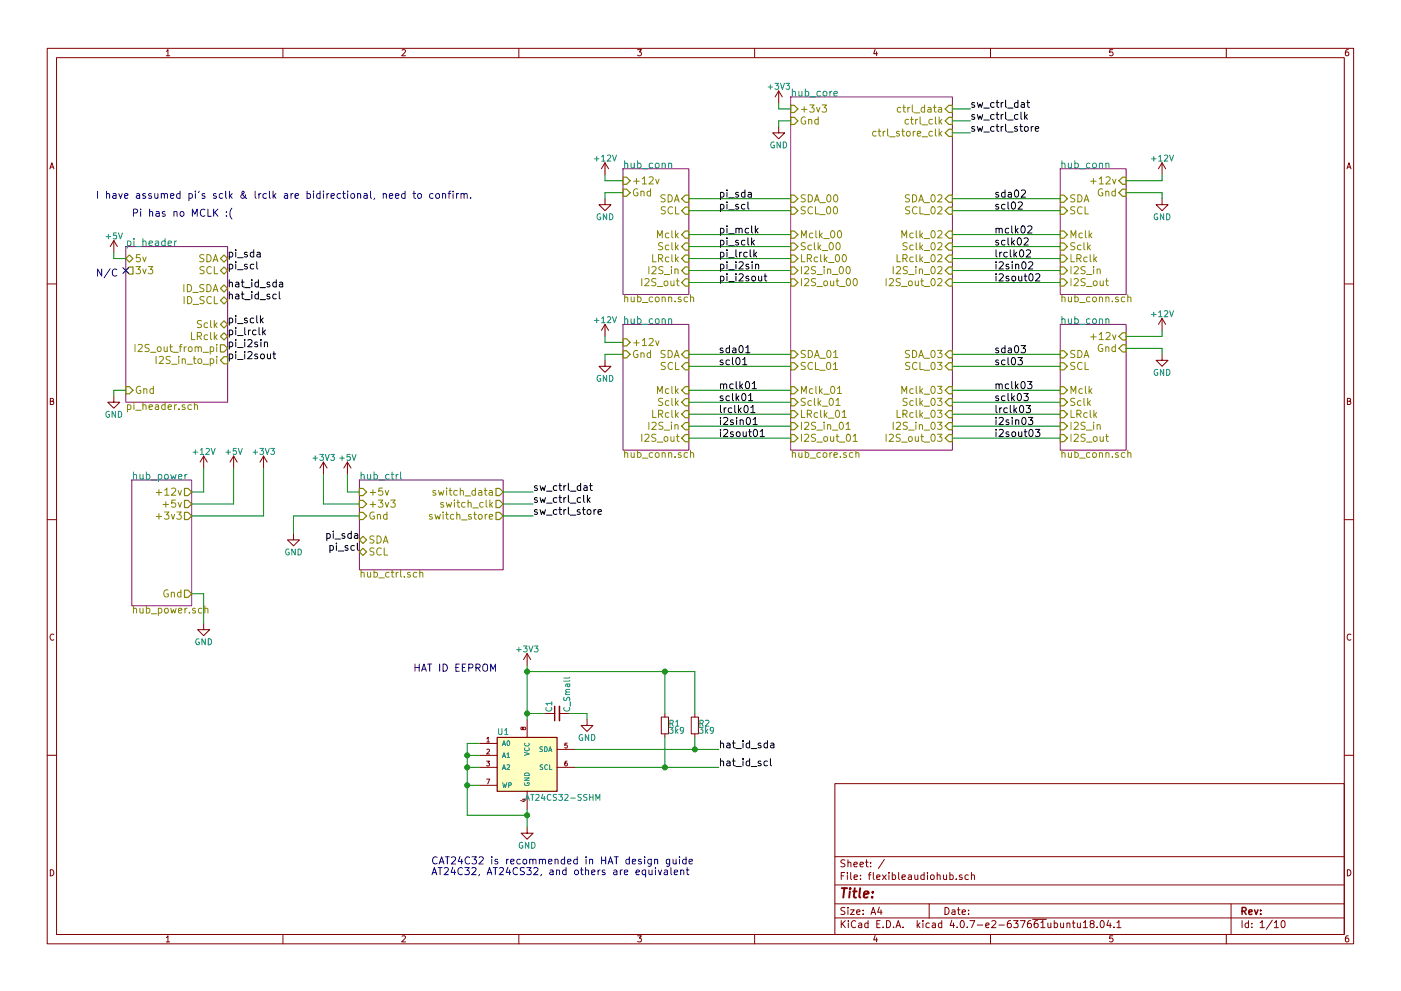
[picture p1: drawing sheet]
EESchema Schematic File Version 2
LIBS:power
LIBS:device
LIBS:switches
LIBS:relays
LIBS:motors
LIBS:transistors
LIBS:conn
LIBS:linear
LIBS:regul
LIBS:74xx
LIBS:cmos4000
LIBS:adc-dac
LIBS:memory
LIBS:xilinx
LIBS:microcontrollers
LIBS:dsp
LIBS:microchip
LIBS:analog_switches
LIBS:motorola
LIBS:texas
LIBS:intel
LIBS:audio
LIBS:interface
LIBS:digital-audio
LIBS:philips
LIBS:display
LIBS:cypress
LIBS:siliconi
LIBS:opto
LIBS:atmel
LIBS:contrib
LIBS:valves
LIBS:74cbtlv3245
LIBS:abb
LIBS:tca9546a
LIBS:flexibleaudiohub-cache
EELAYER 25 0
EELAYER END
$Descr A4 11693 8268
encoding utf-8
Sheet 1 10
Title ""
Date ""
Rev ""
Comp ""
Comment1 ""
Comment2 ""
Comment3 ""
Comment4 ""
$EndDescr
$Sheet
S 1050 2050 850  1300
U 5AD71F32
F0 "pi_header" 60
F1 "pi_header.sch" 60
F2 "Gnd" I L 1050 3250 60 
F3 "SDA" B R 1900 2150 60 
F4 "SCL" B R 1900 2250 60 
F5 "Sclk" B R 1900 2700 60 
F6 "LRclk" B R 1900 2800 60 
F7 "I2S_out_from_pi" O R 1900 2900 60 
F8 "I2S_in_to_pi" I R 1900 3000 60 
F9 "5v" B L 1050 2150 60 
F10 "3v3" O L 1050 2250 60 
F11 "ID_SDA" B R 1900 2400 60 
F12 "ID_SCL" B R 1900 2500 60 
$EndSheet
$Sheet
S 8850 2700 550  1050
U 5AD72A8E
F0 "hub_conn" 60
F1 "hub_conn.sch" 60
F2 "+12v" I R 9400 2800 60 
F3 "I2S_in" I L 8850 3550 60 
F4 "I2S_out" I L 8850 3650 60 
F5 "Sclk" I L 8850 3350 60 
F6 "LRclk" I L 8850 3450 60 
F7 "SDA" I L 8850 2950 60 
F8 "SCL" I L 8850 3050 60 
F9 "Mclk" I L 8850 3250 60 
F10 "Gnd" I R 9400 2900 60 
$EndSheet
$Comp
L GND #PWR01
U 1 1
P 950 3300
F 0 "#PWR01" H 950 3050 50  0001 C CNN
F 1 "GND" H 950 3150 50  0000 C CNN
F 2 "" H 950 3300 50  0001 C CNN
F 3 "" H 950 3300 50  0001 C CNN
	1    950  3300
	1    0    0    -1  
$EndComp
$Comp
L +5V #PWR02
U 1 1
P 950 2100
F 0 "#PWR02" H 950 1950 50  0001 C CNN
F 1 "+5V" H 950 2240 50  0000 C CNN
F 2 "" H 950 2100 50  0001 C CNN
F 3 "" H 950 2100 50  0001 C CNN
	1    950  2100
	1    0    0    -1  
$EndComp
$Comp
L +12V #PWR03
U 1 1
P 1700 3900
F 0 "#PWR03" H 1700 3750 50  0001 C CNN
F 1 "+12V" H 1700 4040 50  0000 C CNN
F 2 "" H 1700 3900 50  0001 C CNN
F 3 "" H 1700 3900 50  0001 C CNN
	1    1700 3900
	1    0    0    -1  
$EndComp
$Comp
L +5V #PWR04
U 1 1
P 1950 3900
F 0 "#PWR04" H 1950 3750 50  0001 C CNN
F 1 "+5V" H 1950 4040 50  0000 C CNN
F 2 "" H 1950 3900 50  0001 C CNN
F 3 "" H 1950 3900 50  0001 C CNN
	1    1950 3900
	1    0    0    -1  
$EndComp
Text Notes 800  2300 0    60   ~ 0
N/C
NoConn ~ 1050 2250
$Comp
L GND #PWR05
U 1 1
P 1700 5200
F 0 "#PWR05" H 1700 4950 50  0001 C CNN
F 1 "GND" H 1700 5050 50  0000 C CNN
F 2 "" H 1700 5200 50  0001 C CNN
F 3 "" H 1700 5200 50  0001 C CNN
	1    1700 5200
	1    0    0    -1  
$EndComp
$Comp
L +3V3 #PWR06
U 1 1
P 2200 3900
F 0 "#PWR06" H 2200 3750 50  0001 C CNN
F 1 "+3V3" H 2200 4040 50  0000 C CNN
F 2 "" H 2200 3900 50  0001 C CNN
F 3 "" H 2200 3900 50  0001 C CNN
	1    2200 3900
	1    0    0    -1  
$EndComp
$Sheet
S 3000 4000 1200 750 
U 5AD78713
F0 "hub_ctrl" 60
F1 "hub_ctrl.sch" 60
F2 "+3v3" I L 3000 4200 60 
F3 "+5v" I L 3000 4100 60 
F4 "Gnd" I L 3000 4300 60 
F5 "SDA" B L 3000 4500 60 
F6 "SCL" B L 3000 4600 60 
F7 "switch_data" O R 4200 4100 60 
F8 "switch_clk" O R 4200 4200 60 
F9 "switch_store" O R 4200 4300 60 
$EndSheet
$Sheet
S 8850 1400 550  1050
U 5AD7B48D
F0 "hub_conn" 60
F1 "hub_conn.sch" 60
F2 "+12v" I R 9400 1500 60 
F3 "I2S_in" I L 8850 2250 60 
F4 "I2S_out" I L 8850 2350 60 
F5 "Sclk" I L 8850 2050 60 
F6 "LRclk" I L 8850 2150 60 
F7 "SDA" I L 8850 1650 60 
F8 "SCL" I L 8850 1750 60 
F9 "Mclk" I L 8850 1950 60 
F10 "Gnd" I R 9400 1600 60 
$EndSheet
$Sheet
S 5200 2700 550  1050
U 5AD7C844
F0 "hub_conn" 60
F1 "hub_conn.sch" 60
F2 "+12v" I L 5200 2850 60 
F3 "I2S_in" I R 5750 3550 60 
F4 "I2S_out" I R 5750 3650 60 
F5 "Sclk" I R 5750 3350 60 
F6 "LRclk" I R 5750 3450 60 
F7 "SDA" I R 5750 2950 60 
F8 "SCL" I R 5750 3050 60 
F9 "Mclk" I R 5750 3250 60 
F10 "Gnd" I L 5200 2950 60 
$EndSheet
$Sheet
S 5200 1400 550  1050
U 5AD7C84E
F0 "hub_conn" 60
F1 "hub_conn.sch" 60
F2 "+12v" I L 5200 1500 60 
F3 "I2S_in" I R 5750 2250 60 
F4 "I2S_out" I R 5750 2350 60 
F5 "Sclk" I R 5750 2050 60 
F6 "LRclk" I R 5750 2150 60 
F7 "SDA" I R 5750 1650 60 
F8 "SCL" I R 5750 1750 60 
F9 "Mclk" I R 5750 1950 60 
F10 "Gnd" I L 5200 1600 60 
$EndSheet
$Sheet
S 6600 800  1350 2950
U 5AD7F172
F0 "hub_core" 60
F1 "hub_core.sch" 60
F2 "+3v3" I L 6600 900 60 
F3 "Gnd" I L 6600 1000 60 
F4 "I2S_in_00" I L 6600 2250 60 
F5 "I2S_out_00" I L 6600 2350 60 
F6 "Sclk_00" I L 6600 2050 60 
F7 "LRclk_00" I L 6600 2150 60 
F8 "SDA_00" I L 6600 1650 60 
F9 "SCL_00" I L 6600 1750 60 
F10 "Mclk_00" I L 6600 1950 60 
F11 "ctrl_data" I R 7950 900 60 
F12 "ctrl_clk" I R 7950 1000 60 
F13 "SDA_01" I L 6600 2950 60 
F14 "SCL_01" I L 6600 3050 60 
F15 "SDA_02" I R 7950 1650 60 
F16 "SCL_02" I R 7950 1750 60 
F17 "I2S_in_01" I L 6600 3550 60 
F18 "I2S_out_01" I L 6600 3650 60 
F19 "Sclk_01" I L 6600 3350 60 
F20 "LRclk_01" I L 6600 3450 60 
F21 "Mclk_01" I L 6600 3250 60 
F22 "SDA_03" I R 7950 2950 60 
F23 "SCL_03" I R 7950 3050 60 
F24 "I2S_in_02" I R 7950 2250 60 
F25 "I2S_out_02" I R 7950 2350 60 
F26 "Sclk_02" I R 7950 2050 60 
F27 "LRclk_02" I R 7950 2150 60 
F28 "Mclk_02" I R 7950 1950 60 
F29 "I2S_in_03" I R 7950 3550 60 
F30 "I2S_out_03" I R 7950 3650 60 
F31 "Sclk_03" I R 7950 3350 60 
F32 "LRclk_03" I R 7950 3450 60 
F33 "Mclk_03" I R 7950 3250 60 
F34 "ctrl_store_clk" I R 7950 1100 60 
$EndSheet
$Comp
L +3V3 #PWR07
U 1 1
P 6500 850
F 0 "#PWR07" H 6500 700 50  0001 C CNN
F 1 "+3V3" H 6500 990 50  0000 C CNN
F 2 "" H 6500 850 50  0001 C CNN
F 3 "" H 6500 850 50  0001 C CNN
	1    6500 850 
	1    0    0    -1  
$EndComp
$Comp
L GND #PWR08
U 1 1
P 6500 1050
F 0 "#PWR08" H 6500 800 50  0001 C CNN
F 1 "GND" H 6500 900 50  0000 C CNN
F 2 "" H 6500 1050 50  0001 C CNN
F 3 "" H 6500 1050 50  0001 C CNN
	1    6500 1050
	1    0    0    -1  
$EndComp
$Comp
L +12V #PWR09
U 1 1
P 5050 1450
F 0 "#PWR09" H 5050 1300 50  0001 C CNN
F 1 "+12V" H 5050 1590 50  0000 C CNN
F 2 "" H 5050 1450 50  0001 C CNN
F 3 "" H 5050 1450 50  0001 C CNN
	1    5050 1450
	1    0    0    -1  
$EndComp
Wire Wire Line
	1050 3250 950  3250
Wire Wire Line
	950  3250 950  3300
Wire Wire Line
	950  2100 950  2150
Wire Wire Line
	950  2150 1050 2150
Wire Wire Line
	1600 4100 1700 4100
Wire Wire Line
	1700 4100 1700 3900
Wire Wire Line
	1950 3900 1950 4200
Wire Wire Line
	1950 4200 1600 4200
Wire Wire Line
	1600 4950 1700 4950
Wire Wire Line
	1700 4950 1700 5200
Wire Wire Line
	2200 3900 2200 4300
Wire Wire Line
	2200 4300 1600 4300
Wire Wire Line
	5750 1650 6600 1650
Wire Wire Line
	6600 1000 6500 1000
Wire Wire Line
	6500 1000 6500 1050
Wire Wire Line
	6500 850  6500 900 
Wire Wire Line
	6500 900  6600 900 
Wire Wire Line
	5750 1750 6600 1750
Wire Wire Line
	5750 1950 6600 1950
Wire Wire Line
	5750 2050 6600 2050
Wire Wire Line
	5750 2150 6600 2150
Wire Wire Line
	5750 2250 6600 2250
Wire Wire Line
	5750 2350 6600 2350
Wire Wire Line
	5050 1450 5050 1500
Wire Wire Line
	5050 1500 5200 1500
$Comp
L GND #PWR010
U 1 1
P 5050 1650
F 0 "#PWR010" H 5050 1400 50  0001 C CNN
F 1 "GND" H 5050 1500 50  0000 C CNN
F 2 "" H 5050 1650 50  0001 C CNN
F 3 "" H 5050 1650 50  0001 C CNN
	1    5050 1650
	1    0    0    -1  
$EndComp
Wire Wire Line
	5200 1600 5050 1600
Wire Wire Line
	5050 1600 5050 1650
$Comp
L GND #PWR011
U 1 1
P 5050 3000
F 0 "#PWR011" H 5050 2750 50  0001 C CNN
F 1 "GND" H 5050 2850 50  0000 C CNN
F 2 "" H 5050 3000 50  0001 C CNN
F 3 "" H 5050 3000 50  0001 C CNN
	1    5050 3000
	1    0    0    -1  
$EndComp
$Comp
L +12V #PWR012
U 1 1
P 5050 2800
F 0 "#PWR012" H 5050 2650 50  0001 C CNN
F 1 "+12V" H 5050 2940 50  0000 C CNN
F 2 "" H 5050 2800 50  0001 C CNN
F 3 "" H 5050 2800 50  0001 C CNN
	1    5050 2800
	1    0    0    -1  
$EndComp
Wire Wire Line
	5050 2800 5050 2850
Wire Wire Line
	5050 2850 5200 2850
Wire Wire Line
	5200 2950 5050 2950
Wire Wire Line
	5050 2950 5050 3000
Wire Wire Line
	5750 2950 6600 2950
Wire Wire Line
	5750 3050 6600 3050
Wire Wire Line
	5750 3250 6600 3250
Wire Wire Line
	5750 3350 6600 3350
Wire Wire Line
	5750 3450 6600 3450
Wire Wire Line
	5750 3550 6600 3550
Wire Wire Line
	5750 3650 6600 3650
$Comp
L +12V #PWR013
U 1 1
P 9700 2750
F 0 "#PWR013" H 9700 2600 50  0001 C CNN
F 1 "+12V" H 9700 2890 50  0000 C CNN
F 2 "" H 9700 2750 50  0001 C CNN
F 3 "" H 9700 2750 50  0001 C CNN
	1    9700 2750
	1    0    0    -1  
$EndComp
$Comp
L GND #PWR014
U 1 1
P 9700 2950
F 0 "#PWR014" H 9700 2700 50  0001 C CNN
F 1 "GND" H 9700 2800 50  0000 C CNN
F 2 "" H 9700 2950 50  0001 C CNN
F 3 "" H 9700 2950 50  0001 C CNN
	1    9700 2950
	1    0    0    -1  
$EndComp
Wire Wire Line
	9400 2800 9700 2800
Wire Wire Line
	9700 2800 9700 2750
Wire Wire Line
	9700 2950 9700 2900
Wire Wire Line
	9700 2900 9400 2900
Wire Wire Line
	7950 2950 8850 2950
Wire Wire Line
	7950 3050 8850 3050
Wire Wire Line
	7950 3250 8850 3250
Wire Wire Line
	7950 3350 8850 3350
Wire Wire Line
	7950 3450 8850 3450
Wire Wire Line
	7950 3550 8850 3550
Wire Wire Line
	7950 3650 8850 3650
$Comp
L +12V #PWR015
U 1 1
P 9700 1450
F 0 "#PWR015" H 9700 1300 50  0001 C CNN
F 1 "+12V" H 9700 1590 50  0000 C CNN
F 2 "" H 9700 1450 50  0001 C CNN
F 3 "" H 9700 1450 50  0001 C CNN
	1    9700 1450
	1    0    0    -1  
$EndComp
$Comp
L GND #PWR016
U 1 1
P 9700 1650
F 0 "#PWR016" H 9700 1400 50  0001 C CNN
F 1 "GND" H 9700 1500 50  0000 C CNN
F 2 "" H 9700 1650 50  0001 C CNN
F 3 "" H 9700 1650 50  0001 C CNN
	1    9700 1650
	1    0    0    -1  
$EndComp
Wire Wire Line
	9400 1500 9700 1500
Wire Wire Line
	9700 1500 9700 1450
Wire Wire Line
	9400 1600 9700 1600
Wire Wire Line
	9700 1600 9700 1650
Wire Wire Line
	7950 1650 8850 1650
Wire Wire Line
	7950 1750 8850 1750
Wire Wire Line
	7950 1950 8850 1950
Wire Wire Line
	7950 2050 8850 2050
Wire Wire Line
	7950 2150 8850 2150
Wire Wire Line
	7950 2250 8850 2250
Wire Wire Line
	7950 2350 8850 2350
Wire Wire Line
	4200 4100 4450 4100
Wire Wire Line
	4200 4200 4450 4200
Text Label 4450 4100 0    60   ~ 0
sw_ctrl_dat
Text Label 4450 4200 0    60   ~ 0
sw_ctrl_clk
Text Label 8100 900  0    60   ~ 0
sw_ctrl_dat
Text Label 8100 1000 0    60   ~ 0
sw_ctrl_clk
Wire Wire Line
	7950 900  8100 900 
Wire Wire Line
	8100 1000 7950 1000
Text Label 6000 1650 0    60   ~ 0
pi_sda
Text Label 6000 1750 0    60   ~ 0
pi_scl
Text Label 6000 1950 0    60   ~ 0
pi_mclk
Text Notes 1100 1800 0    60   ~ 0
Pi has no MCLK :(
Text Label 6000 2050 0    60   ~ 0
pi_sclk
Text Label 6000 2150 0    60   ~ 0
pi_lrclk
Text Label 6000 2250 0    60   ~ 0
pi_i2sin
Text Label 6000 2350 0    60   ~ 0
pi_i2sout
Text Label 1900 2150 0    60   ~ 0
pi_sda
Text Label 1900 2250 0    60   ~ 0
pi_scl
Text Label 1900 2700 0    60   ~ 0
pi_sclk
Text Label 1900 2800 0    60   ~ 0
pi_lrclk
Text Label 1900 2900 0    60   ~ 0
pi_i2sin
Text Label 1900 3000 0    60   ~ 0
pi_i2sout
Text Label 3000 4500 2    60   ~ 0
pi_sda
Text Label 3000 4600 2    60   ~ 0
pi_scl
Text Notes 800  1650 0    60   ~ 0
I have assumed pi's sclk & lrclk are bidirectional, need to confirm.
$Sheet
S 1100 4000 500  1050
U 5AD75A4E
F0 "hub_power" 60
F1 "hub_power.sch" 60
F2 "+12v" O R 1600 4100 60 
F3 "Gnd" O R 1600 4950 60 
F4 "+3v3" O R 1600 4300 60 
F5 "+5v" O R 1600 4200 60 
$EndSheet
$Comp
L +5V #PWR017
U 1 1
P 2900 3950
F 0 "#PWR017" H 2900 3800 50  0001 C CNN
F 1 "+5V" H 2900 4090 50  0000 C CNN
F 2 "" H 2900 3950 50  0001 C CNN
F 3 "" H 2900 3950 50  0001 C CNN
	1    2900 3950
	1    0    0    -1  
$EndComp
Wire Wire Line
	2900 3950 2900 4100
Wire Wire Line
	2900 4100 3000 4100
$Comp
L +3V3 #PWR018
U 1 1
P 2700 3950
F 0 "#PWR018" H 2700 3800 50  0001 C CNN
F 1 "+3V3" H 2700 4090 50  0000 C CNN
F 2 "" H 2700 3950 50  0001 C CNN
F 3 "" H 2700 3950 50  0001 C CNN
	1    2700 3950
	1    0    0    -1  
$EndComp
Wire Wire Line
	2700 3950 2700 4200
Wire Wire Line
	2700 4200 3000 4200
$Comp
L GND #PWR019
U 1 1
P 2450 4450
F 0 "#PWR019" H 2450 4200 50  0001 C CNN
F 1 "GND" H 2450 4300 50  0000 C CNN
F 2 "" H 2450 4450 50  0001 C CNN
F 3 "" H 2450 4450 50  0001 C CNN
	1    2450 4450
	1    0    0    -1  
$EndComp
Wire Wire Line
	3000 4300 2450 4300
Wire Wire Line
	2450 4300 2450 4450
Wire Wire Line
	7950 1100 8100 1100
Text Label 8100 1100 0    60   ~ 0
sw_ctrl_store
Wire Wire Line
	4200 4300 4450 4300
Text Label 4450 4300 0    60   ~ 0
sw_ctrl_store
$Comp
L AT24CS32-SSHM U1
U 1 1
P 4400 6350
F 0 "U1" H 4200 6600 50  0000 C CNN
F 1 "AT24CS32-SSHM" H 4700 6050 50  0000 C CNN
F 2 "Housings_SOIC:SOIC-8_3.9x4.9mm_Pitch1.27mm" H 4400 6350 50  0001 C CIN
F 3 "" H 4400 6350 50  0001 C CNN
	1    4400 6350
	1    0    0    -1  
$EndComp
Text Notes 3450 5600 0    60   ~ 0
HAT ID EEPROM
$Comp
L +3V3 #PWR020
U 1 1
P 4400 5550
F 0 "#PWR020" H 4400 5400 50  0001 C CNN
F 1 "+3V3" H 4400 5690 50  0000 C CNN
F 2 "" H 4400 5550 50  0001 C CNN
F 3 "" H 4400 5550 50  0001 C CNN
	1    4400 5550
	1    0    0    -1  
$EndComp
Wire Wire Line
	4400 5550 4400 6000
$Comp
L C_Small C1
U 1 1
P 4650 5950
F 0 "C1" H 4660 6020 50  0000 L CNN
F 1 "C_Small" H 4660 5870 50  0000 L CNN
F 2 "Capacitors_SMD:C_0805_HandSoldering" H 4650 5950 50  0001 C CNN
F 3 "" H 4650 5950 50  0001 C CNN
	1    4650 5950
	0    -1   -1   0   
$EndComp
Wire Wire Line
	4550 5950 4400 5950
Connection ~ 4400 5950
$Comp
L GND #PWR021
U 1 1
P 4900 6000
F 0 "#PWR021" H 4900 5750 50  0001 C CNN
F 1 "GND" H 4900 5850 50  0000 C CNN
F 2 "" H 4900 6000 50  0001 C CNN
F 3 "" H 4900 6000 50  0001 C CNN
	1    4900 6000
	1    0    0    -1  
$EndComp
Wire Wire Line
	4900 5950 4900 6000
$Comp
L GND #PWR022
U 1 1
P 4400 6900
F 0 "#PWR022" H 4400 6650 50  0001 C CNN
F 1 "GND" H 4400 6750 50  0000 C CNN
F 2 "" H 4400 6900 50  0001 C CNN
F 3 "" H 4400 6900 50  0001 C CNN
	1    4400 6900
	1    0    0    -1  
$EndComp
Wire Wire Line
	4400 6750 4400 6900
Wire Wire Line
	4900 5950 4750 5950
Text Label 1900 2400 0    60   ~ 0
hat_id_sda
Text Label 1900 2500 0    60   ~ 0
hat_id_scl
Text Label 6000 6250 0    60   ~ 0
hat_id_sda
Text Label 6000 6400 0    60   ~ 0
hat_id_scl
Wire Wire Line
	4000 6200 3900 6200
Wire Wire Line
	3900 6200 3900 6800
Wire Wire Line
	3900 6800 4400 6800
Connection ~ 4400 6800
Wire Wire Line
	4000 6300 3900 6300
Connection ~ 3900 6300
Wire Wire Line
	4000 6400 3900 6400
Connection ~ 3900 6400
Wire Wire Line
	4000 6550 3900 6550
Connection ~ 3900 6550
$Comp
L R_Small R2
U 1 1
P 5800 6050
F 0 "R2" H 5830 6070 50  0000 L CNN
F 1 "3k9" H 5830 6010 50  0000 L CNN
F 2 "Resistors_SMD:R_0805_HandSoldering" H 5800 6050 50  0001 C CNN
F 3 "" H 5800 6050 50  0001 C CNN
	1    5800 6050
	1    0    0    -1  
$EndComp
$Comp
L R_Small R1
U 1 1
P 5550 6050
F 0 "R1" H 5580 6070 50  0000 L CNN
F 1 "3k9" H 5580 6010 50  0000 L CNN
F 2 "Resistors_SMD:R_0805_HandSoldering" H 5550 6050 50  0001 C CNN
F 3 "" H 5550 6050 50  0001 C CNN
	1    5550 6050
	1    0    0    -1  
$EndComp
Wire Wire Line
	6000 6250 4800 6250
Wire Wire Line
	4800 6400 6000 6400
Wire Wire Line
	4400 5600 5800 5600
Wire Wire Line
	5800 5600 5800 5950
Connection ~ 4400 5600
Wire Wire Line
	5550 5950 5550 5600
Connection ~ 5550 5600
Wire Wire Line
	5550 6150 5550 6400
Connection ~ 5550 6400
Wire Wire Line
	5800 6150 5800 6250
Connection ~ 5800 6250
Text Notes 3600 7300 0    60   ~ 0
CAT24C32 is recommended in HAT design guide\nAT24C32, AT24CS32, and others are equivalent
Text Label 6000 3650 0    60   ~ 0
i2sout01
Text Label 6000 3550 0    60   ~ 0
i2sin01
Text Label 6000 3450 0    60   ~ 0
lrclk01
Text Label 6000 3350 0    60   ~ 0
sclk01
Text Label 6000 3250 0    60   ~ 0
mclk01
Text Label 6000 2950 0    60   ~ 0
sda01
Text Label 6000 3050 0    60   ~ 0
scl01
Text Label 8300 1650 0    60   ~ 0
sda02
Text Label 8300 1750 0    60   ~ 0
scl02
Text Label 8300 1950 0    60   ~ 0
mclk02
Text Label 8300 2050 0    60   ~ 0
sclk02
Text Label 8300 2150 0    60   ~ 0
lrclk02
Text Label 8300 2250 0    60   ~ 0
i2sin02
Text Label 8300 2350 0    60   ~ 0
i2sout02
Text Label 8300 2950 0    60   ~ 0
sda03
Text Label 8300 3050 0    60   ~ 0
scl03
Text Label 8300 3250 0    60   ~ 0
mclk03
Text Label 8300 3350 0    60   ~ 0
sclk03
Text Label 8300 3450 0    60   ~ 0
lrclk03
Text Label 8300 3550 0    60   ~ 0
i2sin03
Text Label 8300 3650 0    60   ~ 0
i2sout03
$EndSCHEMATC
